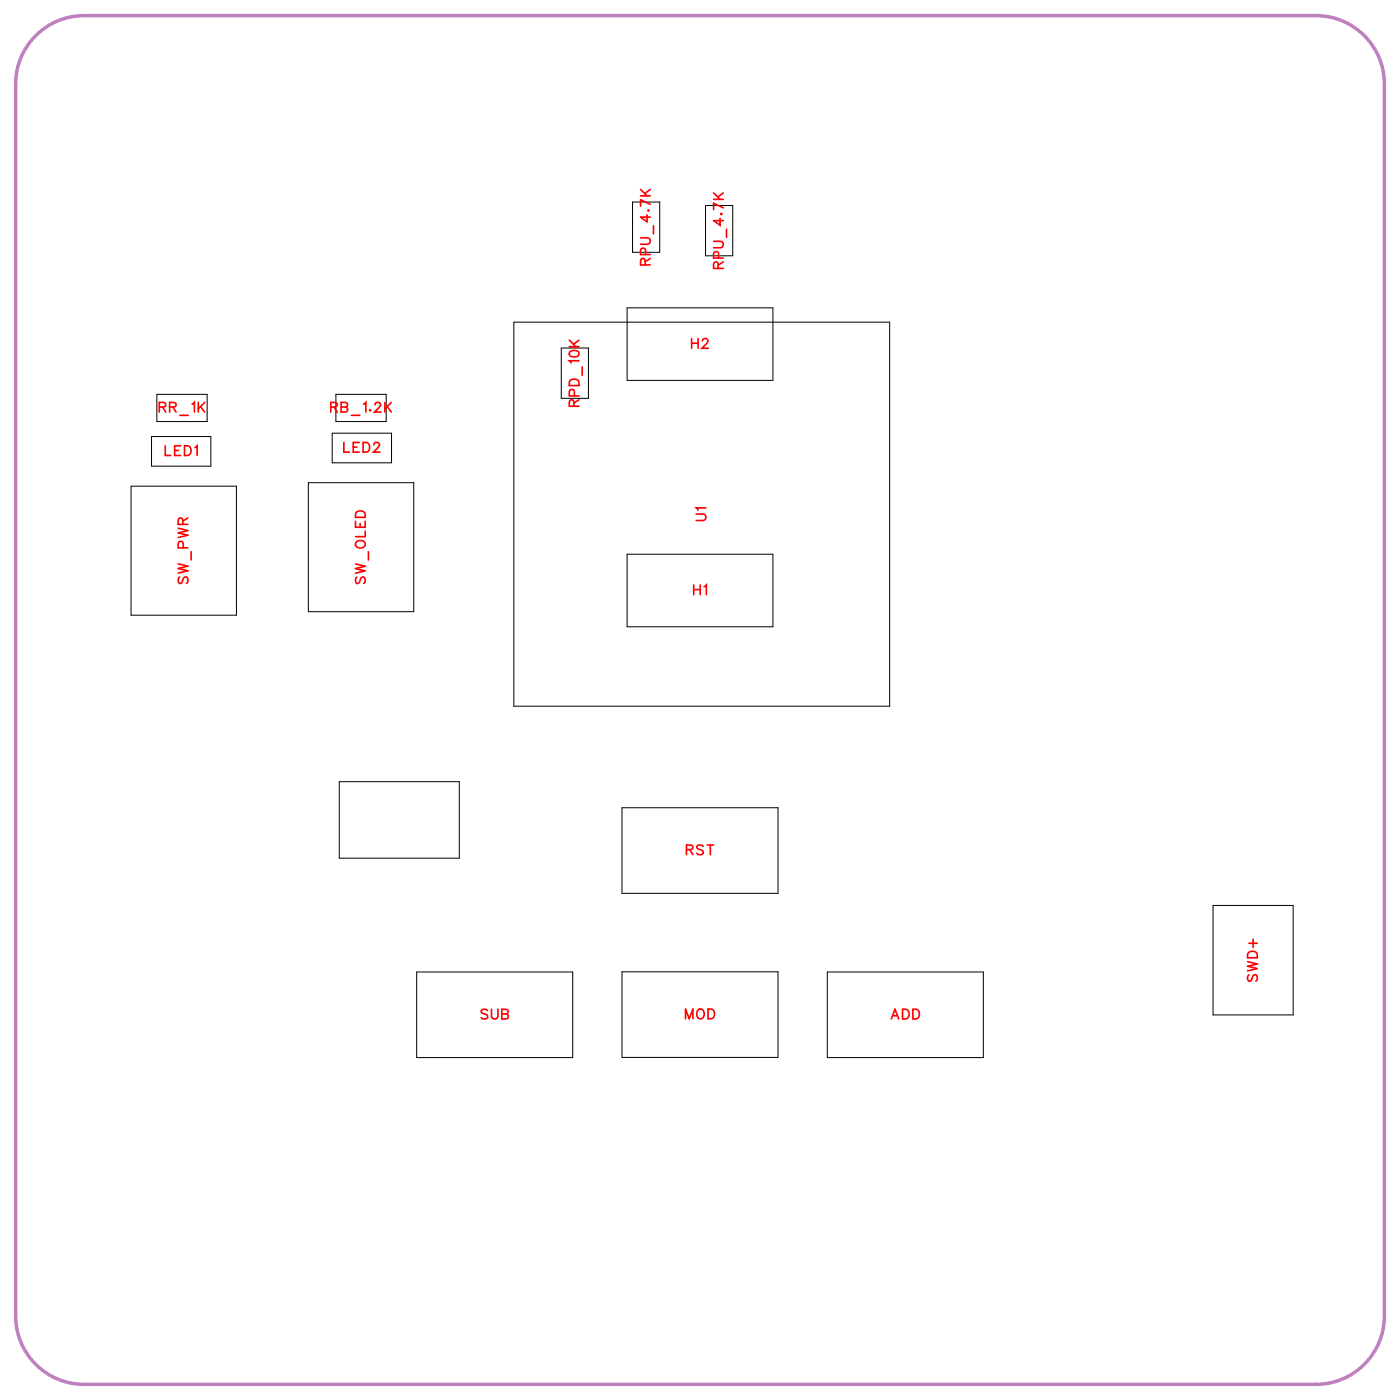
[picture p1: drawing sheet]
<svg xmlns="http://www.w3.org/2000/svg" width="102mm" height="102mm" viewBox="0 0 102 102" stroke-linecap="round" stroke-linejoin="round" font-family="sans-serif">
<path d="M2.3 2.9a5 5 0 0 1 3.8-1.8h90a5 5 0 0 1 5 5v90a5 5 0 0 1-5 5h-90a5 5 0 0 1-5-5v-90a5 5 0 0 1 1.2-3.2z" fill="none" stroke="#bf80bf" stroke-width=".25"/>
<g fill="none" stroke="#000" stroke-width=".07">
<path d="M46.2 14.8h2v3.6h-2zM51.5 15h2v3.7h-2zM9.6 35.5h7.7v9.4h-7.7zM11.1 31.9h4.3v2.2h-4.3zM11.5 28.8h3.6v2h-3.6zM22.5 35.3h7.7v9.4h-7.7zM24.3 31.6h4.3v2.2h-4.3zM24.5 28.8h3.7v2h-3.7zM37.5 23.5h27.5v28.1h-27.5zM41 25.4h2v3.7h-2zM45.8 22.5h10.7v5.3h-10.7zM24.8 57.1h8.8v5.6h-8.8z"/>
<path d="M45.4 59h11.4v6.3h-11.4zM45.8 40.5h10.7v5.3h-10.7zM30.4 71h11.4v6.3h-11.4zM45.4 71h11.4v6.3h-11.4zM60.4 71h11.4v6.3h-11.4zM88.6 66.2h5.9v8h-5.9z"/>
</g>
<g fill="none" stroke="#f00" stroke-width=".12">
<path d="M46.8 17.4h.5l.2 .2-.1 .2h-.6M46.8 14.3h.7M46.8 13.8l.5 .5M47.1 19.4v-.4l-.2-.1-.1 .2v.3h.7M47.2 18.6l-.1-.4h-.2l-.1 .4h.7M47.3 15.7v.5l-.5-.3h.7M47.4 15.3v.1zM47.5 18.9l-.4 .2M47.5 14.9l-.7-.3v.5M47.5 13.8l-.4 .3M47.7 16.5v.6M52.1 17.6h.5l.2 .2-.1 .3h-.6"/>
<path d="M52.1 14.6h.7M52.1 14.1l.5 .5M52.5 19.6l-.1-.4-.1-.1-.2 .2v.3h.7M52.5 18.9v-.4l-.3-.1-.1 .5h.7M52.6 16v.5l-.5-.4h.7M52.7 15.6v.1zM52.8 19.1l-.3 .3M52.8 15.2l-.7-.4v.5M52.8 14.1l-.4 .3M53.1 16.7v.6M11.6 29.7h.4l.1-.2-.2-.1h-.3v.7M11.9 29.7l.2 .4"/>
<path d="M12.1 32.6v.7h.4M12.4 29.7h.4v-.2l-.4-.1v.7M12.6 29.7l.3 .4M12.8 32.9h.2M13 38.6l.7 .2-.7 .1 .7 .2-.7 .2M13.1 30.3h.7M13.2 32.6h-.4v.7h.4M13.4 38.3l-.1-.4h-.2l-.1 .4h.7M13.5 32.6h.2a.38 .38 0 0 1 .3 .3 .38 .38 0 0 1-.3 .4h-.2zM13.7 37.8l-.3 .3M14 29.5l.2-.1v.7M14.2 32.7l.2-.1v.7"/>
<path d="M14.5 29.4v.7M14.7 29.7l.3 .4M15 29.4l-.5 .5M24.2 29.7h.4v-.2l-.1-.1h-.3v.7M24.4 29.7l.2 .4M24.9 29.7l.5 .1v.2l-.2 .1h-.3v-.7l.5 .1v.2h-.2M25.1 32.3v.7h.4M25.7 30.3h.6M25.8 32.7h.3M26 38.1v.4h.7v-.4M26.1 39.6a.35 .35 0 0 1 .4-.1 .35 .35 0 0 1 .1 .4 .33 .33 0 0 1-.4 .1 .33 .33 0 0 1-.1-.4zM26.1 37.4l.1-.1 .4 .1 .1 .4h-.7z"/>
<path d="M26.2 32.3h-.4v.7h.4M26.3 38.3v.2M26.5 32.3h.3a.38 .38 0 0 1 .2 .4 .38 .38 0 0 1-.2 .3h-.3zM26.6 29.5l.1-.1v.7M26.7 38.8v.4h-.7M27 30h.1zM27.3 32.5l.2-.2h.1l.1 .2-.1 .2-.3 .3h.5M27.4 29.6l.1-.2h.2l.1 .1-.1 .3-.3 .3h.4M28.1 29.4v.7M28.3 29.7l.3 .4M28.6 29.4l-.5 .5M41.6 25.3h.7"/>
<path d="M41.6 24.9l.5 .4M41.6 25.7l.3-.1a.3 .3 0 0 1 .4 .3 .38 .38 0 0 1-.4 .2 .38 .38 0 0 1-.3-.3zM41.7 27.8l.2-.1 .3 .1 .1 .4h-.7zM41.9 29.7v-.4l-.2-.1-.1 .2v.3h.7M42 28.9l-.1-.4h-.2l-.1 .4h.7M42.3 26.4h-.7l.1 .1M42.3 29.2l-.4 .2M42.3 24.9l-.4 .3M42.5 26.8v.6M50.5 24.7v.7M50.5 25.1h.5M50.9 37.6h.5l.2 .2-.1 .2h-.6"/>
<path d="M51 24.7v.7M51.3 24.9l.2-.2h.1l.1 .2-.1 .2-.3 .3h.5M51.6 37.1h-.7l.1 .2M13 41.2l.7 .2-.7 .1 .7 .2-.7 .2M13.1 42.2l-.1 .1 .1 .3h.2l.2-.4h.1l.1 .1-.1 .3M13.4 40v-.4h-.3l-.1 .4h.7M14 40.3v.6M26 41.2l.7 .2-.7 .1 .7 .2-.7 .2M26.1 42.2l-.1 .1 .1 .3h.1l.3-.4h.1l.1 .1-.1 .3M26.9 40.3v.6M50.7 42.7v.7M50.7 43.1h.5"/>
<path d="M51.2 42.7v.7M51.4 42.9l.2-.2v.7M35.6 73.8l-.1-.1-.3 .1v.2l.4 .2v.1l-.1 .1-.3-.1M35.9 73.7v.5l.2 .2 .2-.1 .1-.6M36.7 74.1h.4v.2l-.1 .1h-.3v-.7l.4 .1v.2l-.1 .1M50.1 74.4v-.7l.3 .7 .2-.7v.7M50.2 62.1l.4-.1v-.1l-.1-.2h-.3v.7M50.4 62.1l.2 .3M51 73.8a.33 .33 0 0 1 .5 .3 .33 .33 0 0 1-.5 .3l-.1-.2zM51.4 61.8l-.2-.1-.3 .1 .1 .2 .4 .2v.1l-.2 .1-.3-.1M51.7 61.7h.4M51.7 73.7h.3a.38 .38 0 0 1 .2 .4 .38 .38 0 0 1-.2 .3h-.3z"/>
<path d="M51.9 61.7v.7M65.1 74.4l.3-.7 .3 .7M65.2 74.2h.4M65.9 73.7h.3a.38 .38 0 0 1 .2 .4 .38 .38 0 0 1-.2 .3h-.3zM66.7 73.7h.2a.38 .38 0 0 1 .3 .4 .38 .38 0 0 1-.3 .3h-.2zM91.1 70.3l.8 .1-.8 .2 .8 .2-.8 .1M91.2 71.2l-.1 .2 .1 .3 .2-.1 .3-.4h.1l.1 .2-.1 .3M91.2 69.6l.2-.1 .4 .1 .1 .4h-.8zM91.2 68.9h.7M91.6 68.6v.6"/>
</g>
<g font-size="1.2" fill="#fff">
<text x="47.8" y="19.4" transform="rotate(-90 47.8 19.4)">RPU_4.7K</text>
<text x="53.1" y="19.7" transform="rotate(-90 53.1 19.7)">RPU_4.7K</text>
<text x="42.6" y="29.7" transform="rotate(-90 42.6 29.7)">RPD_10K</text>
<text x="50.5" y="25.7">H2</text>
<text x="11.6" y="30.4">RR_1K</text>
<text x="12" y="33.6">LED1</text>
<text x="24.1" y="30.4">RB_1.2K</text>
<text x="25.1" y="33.3">LED2</text>
<text x="51.9" y="38.1" transform="rotate(-90 51.9 38.1)">U1</text>
<text x="14" y="42.7" transform="rotate(-90 14 42.7)">SW_PWR</text>
<text x="27" y="42.7" transform="rotate(-90 27 42.7)">SW_OLED</text>
<text x="50.6" y="43.7">H1</text>
<text x="50.1" y="62.7">RST</text>
<text x="92.2" y="71.7" transform="rotate(-90 92.2 71.7)">SWD+</text>
<text x="35.1" y="74.7">SUB</text>
<text x="50" y="74.7">MOD</text>
<text x="65.1" y="74.7">ADD</text>
</g>
</svg>
